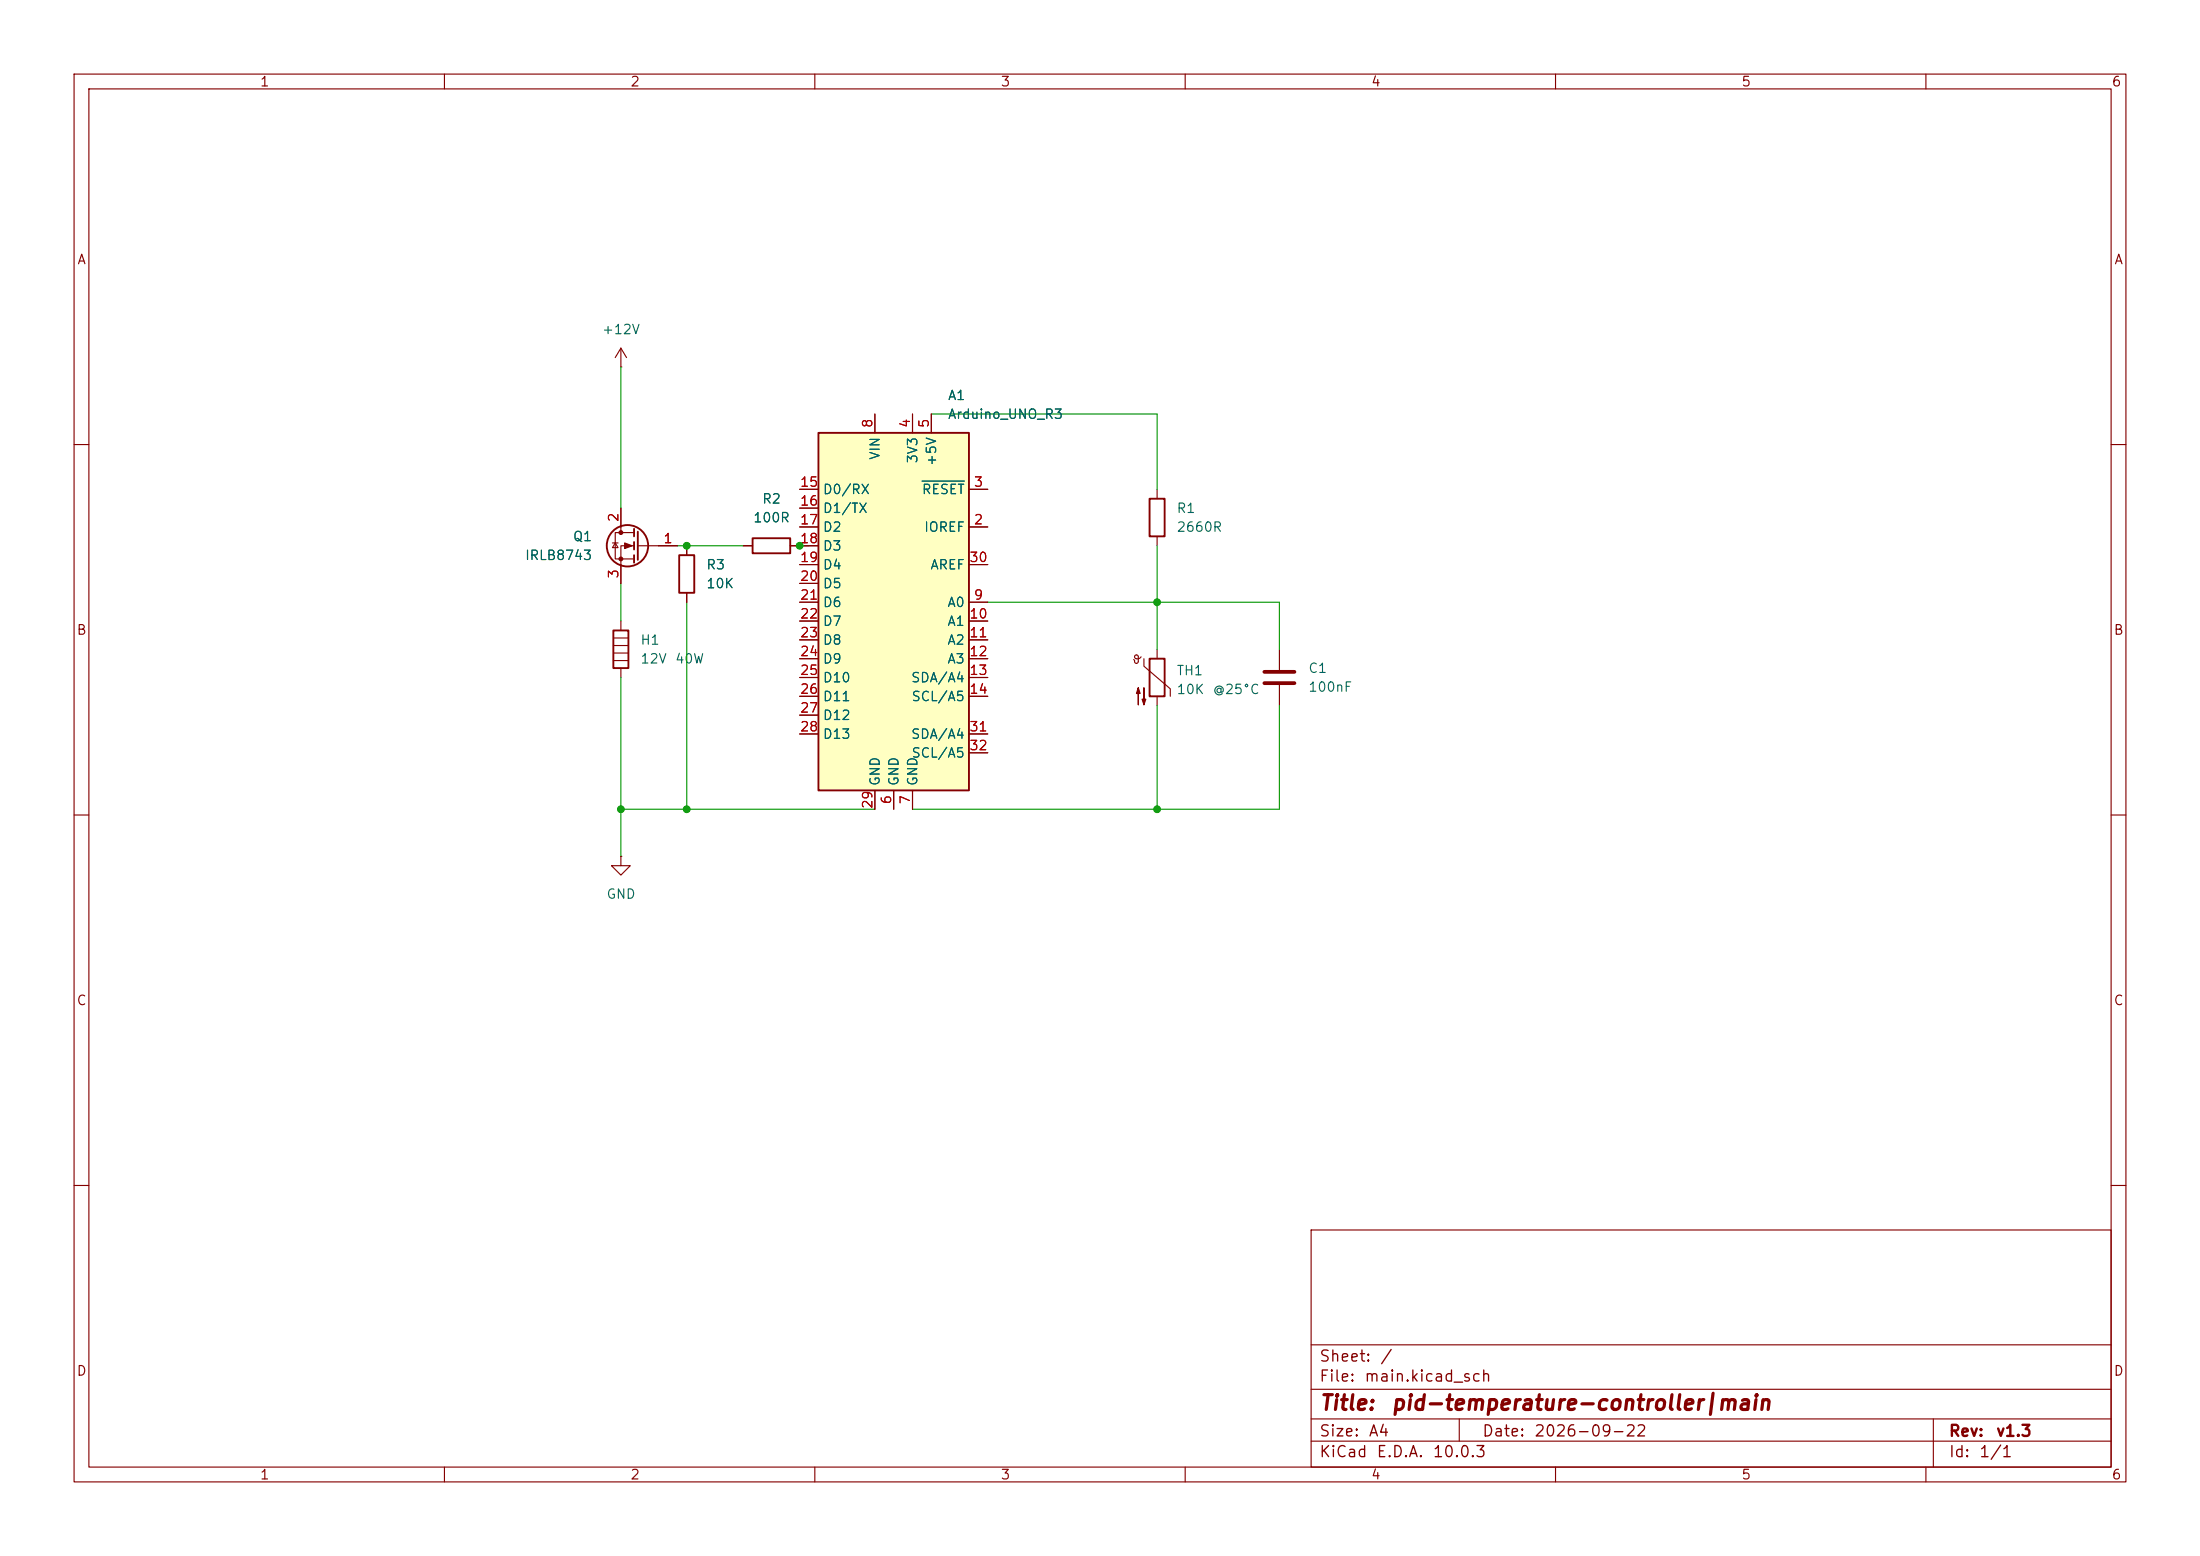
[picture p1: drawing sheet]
(kicad_sch
 (version 20260306)
 (generator "eeschema")
 (generator_version "10.0")
 (paper "A4")
 (title_block
  (title "pid-temperature-controller|main")
  (date "2026-09-22")
  (rev "v1.3"))
 (lib_symbols
  (symbol "Device:C"
   (pin_numbers (hide yes))
   (pin_names
    (offset 0.254)) (exclude_from_sim no) (in_bom yes) (on_board yes)
   (in_pos_files yes)
   (duplicate_pin_numbers_are_jumpers no)
   (property "Reference" "C" (at 0.635 2.54 0) (show_name no) (do_not_autoplace no) (effects (font (size 1.27 1.27)) (justify left)))
   (property "Value" "C" (at 0.635 -2.54 0) (show_name no) (do_not_autoplace no) (effects (font (size 1.27 1.27)) (justify left)))
   (property "Footprint" "" (at 0.9652 -3.81 0) (show_name no) (do_not_autoplace no) (hide yes) (effects (font (size 1.27 1.27))))
   (property "Datasheet" "" (at 0 0 0) (show_name no) (do_not_autoplace no) (hide yes) (effects (font (size 1.27 1.27))))
   (property "Description" "Unpolarized capacitor" (at 0 0 0) (show_name no) (do_not_autoplace no) (hide yes) (effects (font (size 1.27 1.27))))
   (symbol "C_0_1"
    (polyline (pts (xy -2.032 0.762) (xy 2.032 0.762)) (stroke (width 0.508) (type default)) (fill (type none)))
    (polyline (pts (xy -2.032 -0.762) (xy 2.032 -0.762)) (stroke (width 0.508) (type default)) (fill (type none))))
   (symbol "C_1_1"
    (pin passive line (at 0 3.81 270) (length 2.794) (name "" (effects (font (size 1.27 1.27)))) (number "1" (effects (font (size 1.27 1.27)))))
    (pin passive line (at 0 -3.81 90) (length 2.794) (name "" (effects (font (size 1.27 1.27)))) (number "2" (effects (font (size 1.27 1.27))))))
   (embedded_fonts no))
  (symbol "Device:Heater"
   (pin_numbers (hide yes))
   (pin_names
    (offset 0)) (exclude_from_sim no) (in_bom yes) (on_board yes)
   (in_pos_files yes)
   (duplicate_pin_numbers_are_jumpers no)
   (property "Reference" "R" (at 2.032 0 90) (show_name no) (do_not_autoplace no) (effects (font (size 1.27 1.27))))
   (property "Value" "Heater" (at -2.032 0 90) (show_name no) (do_not_autoplace no) (effects (font (size 1.27 1.27))))
   (property "Footprint" "" (at -1.778 0 90) (show_name no) (do_not_autoplace no) (hide yes) (effects (font (size 1.27 1.27))))
   (property "Datasheet" "" (at 0 0 0) (show_name no) (do_not_autoplace no) (hide yes) (effects (font (size 1.27 1.27))))
   (property "Description" "Resistive heater" (at 0 0 0) (show_name no) (do_not_autoplace no) (hide yes) (effects (font (size 1.27 1.27))))
   (symbol "Heater_0_1"
    (polyline (pts (xy -1.016 1.524) (xy 1.016 1.524)) (stroke (width 0) (type default)) (fill (type none)))
    (rectangle (start -1.016 -2.54) (end 1.016 2.54) (stroke (width 0.254) (type default)) (fill (type none)))
    (polyline (pts (xy 1.016 0.508) (xy -1.016 0.508)) (stroke (width 0) (type default)) (fill (type none)))
    (polyline (pts (xy 1.016 -0.508) (xy -1.016 -0.508)) (stroke (width 0) (type default)) (fill (type none)))
    (polyline (pts (xy 1.016 -1.524) (xy -1.016 -1.524)) (stroke (width 0) (type default)) (fill (type none))))
   (symbol "Heater_1_1"
    (pin passive line (at 0 3.81 270) (length 1.27) (name "" (effects (font (size 1.27 1.27)))) (number "1" (effects (font (size 1.27 1.27)))))
    (pin passive line (at 0 -3.81 90) (length 1.27) (name "" (effects (font (size 1.27 1.27)))) (number "2" (effects (font (size 1.27 1.27))))))
   (embedded_fonts no))
  (symbol "Device:R"
   (pin_numbers (hide yes))
   (pin_names
    (offset 0)) (exclude_from_sim no) (in_bom yes) (on_board yes)
   (in_pos_files yes)
   (duplicate_pin_numbers_are_jumpers no)
   (property "Reference" "R" (at 2.032 0 90) (show_name no) (do_not_autoplace no) (effects (font (size 1.27 1.27))))
   (property "Value" "R" (at 0 0 90) (show_name no) (do_not_autoplace no) (effects (font (size 1.27 1.27))))
   (property "Footprint" "" (at -1.778 0 90) (show_name no) (do_not_autoplace no) (hide yes) (effects (font (size 1.27 1.27))))
   (property "Datasheet" "" (at 0 0 0) (show_name no) (do_not_autoplace no) (hide yes) (effects (font (size 1.27 1.27))))
   (property "Description" "Resistor" (at 0 0 0) (show_name no) (do_not_autoplace no) (hide yes) (effects (font (size 1.27 1.27))))
   (symbol "R_0_1"
    (rectangle (start -1.016 -2.54) (end 1.016 2.54) (stroke (width 0.254) (type default)) (fill (type none))))
   (symbol "R_1_1"
    (pin passive line (at 0 3.81 270) (length 1.27) (name "" (effects (font (size 1.27 1.27)))) (number "1" (effects (font (size 1.27 1.27)))))
    (pin passive line (at 0 -3.81 90) (length 1.27) (name "" (effects (font (size 1.27 1.27)))) (number "2" (effects (font (size 1.27 1.27))))))
   (embedded_fonts no))
  (symbol "Device:Thermistor_NTC"
   (pin_numbers (hide yes))
   (pin_names
    (offset 0)) (exclude_from_sim no) (in_bom yes) (on_board yes)
   (in_pos_files yes)
   (duplicate_pin_numbers_are_jumpers no)
   (property "Reference" "TH" (at -4.445 0 90) (show_name no) (do_not_autoplace no) (effects (font (size 1.27 1.27))))
   (property "Value" "Thermistor_NTC" (at 3.175 0 90) (show_name no) (do_not_autoplace no) (effects (font (size 1.27 1.27))))
   (property "Footprint" "" (at 0 1.27 0) (show_name no) (do_not_autoplace no) (hide yes) (effects (font (size 1.27 1.27))))
   (property "Datasheet" "" (at 0 1.27 0) (show_name no) (do_not_autoplace no) (hide yes) (effects (font (size 1.27 1.27))))
   (property "Description" "Temperature dependent resistor, negative temperature coefficient" (at 0 0 0) (show_name no) (do_not_autoplace no) (hide yes) (effects (font (size 1.27 1.27))))
   (symbol "Thermistor_NTC_0_1"
    (arc (start -3.175 2.413) (mid -3.0506 2.3165) (end -3.048 2.159) (stroke (width 0) (type default)) (fill (type none)))
    (arc (start -3.048 2.794) (mid -2.9736 2.9736) (end -2.794 3.048) (stroke (width 0) (type default)) (fill (type none)))
    (arc (start -2.794 3.048) (mid -2.6144 2.9736) (end -2.54 2.794) (stroke (width 0) (type default)) (fill (type none)))
    (arc (start -2.794 2.54) (mid -2.9736 2.6144) (end -3.048 2.794) (stroke (width 0) (type default)) (fill (type none)))
    (arc (start -2.794 1.905) (mid -2.9736 1.9794) (end -3.048 2.159) (stroke (width 0) (type default)) (fill (type none)))
    (arc (start -2.54 2.159) (mid -2.6144 1.9794) (end -2.794 1.905) (stroke (width 0) (type default)) (fill (type none)))
    (arc (start -2.159 2.794) (mid -2.434 2.5608) (end -2.794 2.54) (stroke (width 0) (type default)) (fill (type none)))
    (polyline (pts (xy -2.54 2.159) (xy -2.54 2.794)) (stroke (width 0) (type default)) (fill (type none)))
    (polyline (pts (xy -2.54 -3.683) (xy -2.54 -1.397) (xy -2.794 -2.159) (xy -2.286 -2.159) (xy -2.54 -1.397) (xy -2.54 -1.651)) (stroke (width 0) (type default)) (fill (type outline)))
    (polyline (pts (xy -1.778 2.54) (xy -1.778 1.524) (xy 1.778 -1.524) (xy 1.778 -2.54)) (stroke (width 0) (type default)) (fill (type none)))
    (polyline (pts (xy -1.778 -1.397) (xy -1.778 -3.683) (xy -2.032 -2.921) (xy -1.524 -2.921) (xy -1.778 -3.683) (xy -1.778 -3.429)) (stroke (width 0) (type default)) (fill (type outline)))
    (rectangle (start -1.016 2.54) (end 1.016 -2.54) (stroke (width 0.254) (type default)) (fill (type none))))
   (symbol "Thermistor_NTC_1_1"
    (pin passive line (at 0 3.81 270) (length 1.27) (name "" (effects (font (size 1.27 1.27)))) (number "1" (effects (font (size 1.27 1.27)))))
    (pin passive line (at 0 -3.81 90) (length 1.27) (name "" (effects (font (size 1.27 1.27)))) (number "2" (effects (font (size 1.27 1.27))))))
   (embedded_fonts no))
  (symbol "MCU_Module:Arduino_UNO_R3" (exclude_from_sim no) (in_bom yes) (on_board yes)
   (in_pos_files yes)
   (duplicate_pin_numbers_are_jumpers no)
   (property "Reference" "A" (at -10.16 23.495 0) (show_name no) (do_not_autoplace no) (effects (font (size 1.27 1.27)) (justify left bottom)))
   (property "Value" "Arduino_UNO_R3" (at 5.08 -26.67 0) (show_name no) (do_not_autoplace no) (effects (font (size 1.27 1.27)) (justify left top)))
   (property "Footprint" "Module:Arduino_UNO_R3" (at 0 0 0) (show_name no) (do_not_autoplace no) (hide yes) (effects (font (size 1.27 1.27)
    (italic yes))))
   (property "Datasheet" "https://www.arduino.cc/en/Main/arduinoBoardUno" (at 0 0 0) (show_name no) (do_not_autoplace no) (hide yes) (effects (font (size 1.27 1.27))))
   (property "Description" "Arduino UNO Microcontroller Module, release 3" (at 0 0 0) (show_name no) (do_not_autoplace no) (hide yes) (effects (font (size 1.27 1.27))))
   (symbol "Arduino_UNO_R3_0_1"
    (rectangle (start -10.16 22.86) (end 10.16 -25.4) (stroke (width 0.254) (type default)) (fill (type background))))
   (symbol "Arduino_UNO_R3_1_1"
    (pin no_connect line (at -10.16 -20.32 0) (length 2.54) (hide yes) (name "NC" (effects (font (size 1.27 1.27)))) (number "1" (effects (font (size 1.27 1.27)))))
    (pin output line (at 12.7 10.16 180) (length 2.54) (name "IOREF" (effects (font (size 1.27 1.27)))) (number "2" (effects (font (size 1.27 1.27)))))
    (pin input line (at 12.7 15.24 180) (length 2.54) (name "~{RESET}" (effects (font (size 1.27 1.27)))) (number "3" (effects (font (size 1.27 1.27)))))
    (pin power_out line (at 2.54 25.4 270) (length 2.54) (name "3V3" (effects (font (size 1.27 1.27)))) (number "4" (effects (font (size 1.27 1.27)))))
    (pin power_out line (at 5.08 25.4 270) (length 2.54) (name "+5V" (effects (font (size 1.27 1.27)))) (number "5" (effects (font (size 1.27 1.27)))))
    (pin power_in line (at 0 -27.94 90) (length 2.54) (name "GND" (effects (font (size 1.27 1.27)))) (number "6" (effects (font (size 1.27 1.27)))))
    (pin power_in line (at 2.54 -27.94 90) (length 2.54) (name "GND" (effects (font (size 1.27 1.27)))) (number "7" (effects (font (size 1.27 1.27)))))
    (pin power_in line (at -2.54 25.4 270) (length 2.54) (name "VIN" (effects (font (size 1.27 1.27)))) (number "8" (effects (font (size 1.27 1.27)))))
    (pin bidirectional line (at 12.7 0 180) (length 2.54) (name "A0" (effects (font (size 1.27 1.27)))) (number "9" (effects (font (size 1.27 1.27)))))
    (pin bidirectional line (at 12.7 -2.54 180) (length 2.54) (name "A1" (effects (font (size 1.27 1.27)))) (number "10" (effects (font (size 1.27 1.27)))))
    (pin bidirectional line (at 12.7 -5.08 180) (length 2.54) (name "A2" (effects (font (size 1.27 1.27)))) (number "11" (effects (font (size 1.27 1.27)))))
    (pin bidirectional line (at 12.7 -7.62 180) (length 2.54) (name "A3" (effects (font (size 1.27 1.27)))) (number "12" (effects (font (size 1.27 1.27)))))
    (pin bidirectional line (at 12.7 -10.16 180) (length 2.54) (name "SDA/A4" (effects (font (size 1.27 1.27)))) (number "13" (effects (font (size 1.27 1.27)))))
    (pin bidirectional line (at 12.7 -12.7 180) (length 2.54) (name "SCL/A5" (effects (font (size 1.27 1.27)))) (number "14" (effects (font (size 1.27 1.27)))))
    (pin bidirectional line (at -12.7 15.24 0) (length 2.54) (name "D0/RX" (effects (font (size 1.27 1.27)))) (number "15" (effects (font (size 1.27 1.27)))))
    (pin bidirectional line (at -12.7 12.7 0) (length 2.54) (name "D1/TX" (effects (font (size 1.27 1.27)))) (number "16" (effects (font (size 1.27 1.27)))))
    (pin bidirectional line (at -12.7 10.16 0) (length 2.54) (name "D2" (effects (font (size 1.27 1.27)))) (number "17" (effects (font (size 1.27 1.27)))))
    (pin bidirectional line (at -12.7 7.62 0) (length 2.54) (name "D3" (effects (font (size 1.27 1.27)))) (number "18" (effects (font (size 1.27 1.27)))))
    (pin bidirectional line (at -12.7 5.08 0) (length 2.54) (name "D4" (effects (font (size 1.27 1.27)))) (number "19" (effects (font (size 1.27 1.27)))))
    (pin bidirectional line (at -12.7 2.54 0) (length 2.54) (name "D5" (effects (font (size 1.27 1.27)))) (number "20" (effects (font (size 1.27 1.27)))))
    (pin bidirectional line (at -12.7 0 0) (length 2.54) (name "D6" (effects (font (size 1.27 1.27)))) (number "21" (effects (font (size 1.27 1.27)))))
    (pin bidirectional line (at -12.7 -2.54 0) (length 2.54) (name "D7" (effects (font (size 1.27 1.27)))) (number "22" (effects (font (size 1.27 1.27)))))
    (pin bidirectional line (at -12.7 -5.08 0) (length 2.54) (name "D8" (effects (font (size 1.27 1.27)))) (number "23" (effects (font (size 1.27 1.27)))))
    (pin bidirectional line (at -12.7 -7.62 0) (length 2.54) (name "D9" (effects (font (size 1.27 1.27)))) (number "24" (effects (font (size 1.27 1.27)))))
    (pin bidirectional line (at -12.7 -10.16 0) (length 2.54) (name "D10" (effects (font (size 1.27 1.27)))) (number "25" (effects (font (size 1.27 1.27)))))
    (pin bidirectional line (at -12.7 -12.7 0) (length 2.54) (name "D11" (effects (font (size 1.27 1.27)))) (number "26" (effects (font (size 1.27 1.27)))))
    (pin bidirectional line (at -12.7 -15.24 0) (length 2.54) (name "D12" (effects (font (size 1.27 1.27)))) (number "27" (effects (font (size 1.27 1.27)))))
    (pin bidirectional line (at -12.7 -17.78 0) (length 2.54) (name "D13" (effects (font (size 1.27 1.27)))) (number "28" (effects (font (size 1.27 1.27)))))
    (pin power_in line (at -2.54 -27.94 90) (length 2.54) (name "GND" (effects (font (size 1.27 1.27)))) (number "29" (effects (font (size 1.27 1.27)))))
    (pin input line (at 12.7 5.08 180) (length 2.54) (name "AREF" (effects (font (size 1.27 1.27)))) (number "30" (effects (font (size 1.27 1.27)))))
    (pin bidirectional line (at 12.7 -17.78 180) (length 2.54) (name "SDA/A4" (effects (font (size 1.27 1.27)))) (number "31" (effects (font (size 1.27 1.27)))))
    (pin bidirectional line (at 12.7 -20.32 180) (length 2.54) (name "SCL/A5" (effects (font (size 1.27 1.27)))) (number "32" (effects (font (size 1.27 1.27))))))
   (embedded_fonts no))
  (symbol "Transistor_FET:Q_NMOS_GDS"
   (pin_names
    (offset 0) (hide yes)) (exclude_from_sim no) (in_bom yes) (on_board yes)
   (in_pos_files yes)
   (duplicate_pin_numbers_are_jumpers no)
   (property "Reference" "Q" (at 5.08 1.905 0) (show_name no) (do_not_autoplace no) (effects (font (size 1.27 1.27)) (justify left)))
   (property "Value" "Q_NMOS_GDS" (at 5.08 0 0) (show_name no) (do_not_autoplace no) (effects (font (size 1.27 1.27)) (justify left)))
   (property "Footprint" "" (at 5.08 2.54 0) (show_name no) (do_not_autoplace no) (hide yes) (effects (font (size 1.27 1.27))))
   (property "Datasheet" "" (at 0 0 0) (show_name no) (do_not_autoplace no) (hide yes) (effects (font (size 1.27 1.27))))
   (property "Description" "N-MOSFET transistor, gate/drain/source" (at 0 0 0) (show_name no) (do_not_autoplace no) (hide yes) (effects (font (size 1.27 1.27))))
   (symbol "Q_NMOS_GDS_0_1"
    (polyline (pts (xy 0.254 1.905) (xy 0.254 -1.905)) (stroke (width 0.254) (type default)) (fill (type none)))
    (polyline (pts (xy 0.254 0) (xy -2.54 0)) (stroke (width 0) (type default)) (fill (type none)))
    (polyline (pts (xy 0.762 2.286) (xy 0.762 1.27)) (stroke (width 0.254) (type default)) (fill (type none)))
    (polyline (pts (xy 0.762 0.508) (xy 0.762 -0.508)) (stroke (width 0.254) (type default)) (fill (type none)))
    (polyline (pts (xy 0.762 -1.27) (xy 0.762 -2.286)) (stroke (width 0.254) (type default)) (fill (type none)))
    (polyline (pts (xy 0.762 -1.778) (xy 3.302 -1.778) (xy 3.302 1.778) (xy 0.762 1.778)) (stroke (width 0) (type default)) (fill (type none)))
    (polyline (pts (xy 1.016 0) (xy 2.032 0.381) (xy 2.032 -0.381) (xy 1.016 0)) (stroke (width 0) (type default)) (fill (type outline)))
    (circle (center 1.651 0) (radius 2.794) (stroke (width 0.254) (type default)) (fill (type none)))
    (polyline (pts (xy 2.54 2.54) (xy 2.54 1.778)) (stroke (width 0) (type default)) (fill (type none)))
    (circle (center 2.54 1.778) (radius 0.254) (stroke (width 0) (type default)) (fill (type outline)))
    (circle (center 2.54 -1.778) (radius 0.254) (stroke (width 0) (type default)) (fill (type outline)))
    (polyline (pts (xy 2.54 -2.54) (xy 2.54 0) (xy 0.762 0)) (stroke (width 0) (type default)) (fill (type none)))
    (polyline (pts (xy 2.921 0.381) (xy 3.683 0.381)) (stroke (width 0) (type default)) (fill (type none)))
    (polyline (pts (xy 3.302 0.381) (xy 2.921 -0.254) (xy 3.683 -0.254) (xy 3.302 0.381)) (stroke (width 0) (type default)) (fill (type none))))
   (symbol "Q_NMOS_GDS_1_1"
    (pin input line (at -5.08 0 0) (length 2.54) (name "G" (effects (font (size 1.27 1.27)))) (number "1" (effects (font (size 1.27 1.27)))))
    (pin passive line (at 2.54 5.08 270) (length 2.54) (name "D" (effects (font (size 1.27 1.27)))) (number "2" (effects (font (size 1.27 1.27)))))
    (pin passive line (at 2.54 -5.08 90) (length 2.54) (name "S" (effects (font (size 1.27 1.27)))) (number "3" (effects (font (size 1.27 1.27))))))
   (embedded_fonts no))
  (symbol "power:+12V"
   (power global)
   (pin_numbers (hide yes))
   (pin_names
    (offset 0) (hide yes)) (exclude_from_sim no) (in_bom yes) (on_board yes)
   (in_pos_files yes)
   (duplicate_pin_numbers_are_jumpers no)
   (property "Reference" "#PWR" (at 0 -3.81 0) (show_name no) (do_not_autoplace no) (hide yes) (effects (font (size 1.27 1.27))))
   (property "Value" "+12V" (at 0 3.556 0) (show_name no) (do_not_autoplace no) (effects (font (size 1.27 1.27))))
   (property "Footprint" "" (at 0 0 0) (show_name no) (do_not_autoplace no) (hide yes) (effects (font (size 1.27 1.27))))
   (property "Datasheet" "" (at 0 0 0) (show_name no) (do_not_autoplace no) (hide yes) (effects (font (size 1.27 1.27))))
   (property "Description" "Power symbol creates a global label with name \"+12V\"" (at 0 0 0) (show_name no) (do_not_autoplace no) (hide yes) (effects (font (size 1.27 1.27))))
   (symbol "+12V_0_1"
    (polyline (pts (xy -0.762 1.27) (xy 0 2.54)) (stroke (width 0) (type default)) (fill (type none)))
    (polyline (pts (xy 0 2.54) (xy 0.762 1.27)) (stroke (width 0) (type default)) (fill (type none)))
    (polyline (pts (xy 0 0) (xy 0 2.54)) (stroke (width 0) (type default)) (fill (type none))))
   (symbol "+12V_1_1"
    (pin power_in line (at 0 0 90) (length 0) (name "" (effects (font (size 1.27 1.27)))) (number "1" (effects (font (size 1.27 1.27))))))
   (embedded_fonts no))
  (symbol "power:GND"
   (power global)
   (pin_numbers (hide yes))
   (pin_names
    (offset 0) (hide yes)) (exclude_from_sim no) (in_bom yes) (on_board yes)
   (in_pos_files yes)
   (duplicate_pin_numbers_are_jumpers no)
   (property "Reference" "#PWR" (at 0 -6.35 0) (show_name no) (do_not_autoplace no) (hide yes) (effects (font (size 1.27 1.27))))
   (property "Value" "GND" (at 0 -3.81 0) (show_name no) (do_not_autoplace no) (effects (font (size 1.27 1.27))))
   (property "Footprint" "" (at 0 0 0) (show_name no) (do_not_autoplace no) (hide yes) (effects (font (size 1.27 1.27))))
   (property "Datasheet" "" (at 0 0 0) (show_name no) (do_not_autoplace no) (hide yes) (effects (font (size 1.27 1.27))))
   (property "Description" "Power symbol creates a global label with name \"GND\" , ground" (at 0 0 0) (show_name no) (do_not_autoplace no) (hide yes) (effects (font (size 1.27 1.27))))
   (symbol "GND_0_1"
    (polyline (pts (xy 0 0) (xy 0 -1.27) (xy 1.27 -1.27) (xy 0 -2.54) (xy -1.27 -1.27) (xy 0 -1.27)) (stroke (width 0) (type default)) (fill (type none))))
   (symbol "GND_1_1"
    (pin power_in line (at 0 0 270) (length 0) (name "" (effects (font (size 1.27 1.27)))) (number "1" (effects (font (size 1.27 1.27))))))
   (embedded_fonts no)))
 (junction
  (at 92.71 109.22)
  (diameter 0)
  (color 0 0 0 0))
 (junction
  (at 92.71 73.66)
  (diameter 0)
  (color 0 0 0 0))
 (junction
  (at 156.21 81.28)
  (diameter 0)
  (color 0 0 0 0))
 (junction
  (at 83.82 109.22)
  (diameter 0)
  (color 0 0 0 0))
 (junction
  (at 107.95 73.66)
  (diameter 0)
  (color 0 0 0 0))
 (junction
  (at 156.21 109.22)
  (diameter 0)
  (color 0 0 0 0))
 (wire
  (pts (xy 156.21 55.88) (xy 156.21 66.04))
  (stroke (width 0) (type default)))
 (wire
  (pts (xy 83.82 49.53) (xy 83.82 68.58))
  (stroke (width 0) (type default)))
 (wire
  (pts (xy 133.35 81.28) (xy 156.21 81.28))
  (stroke (width 0) (type default)))
 (wire
  (pts (xy 92.71 81.28) (xy 92.71 109.22))
  (stroke (width 0) (type default)))
 (wire
  (pts (xy 91.44 73.66) (xy 92.71 73.66))
  (stroke (width 0) (type default)))
 (wire
  (pts (xy 156.21 95.25) (xy 156.21 109.22))
  (stroke (width 0) (type default)))
 (wire
  (pts (xy 92.71 109.22) (xy 118.11 109.22))
  (stroke (width 0) (type default)))
 (wire
  (pts (xy 172.72 81.28) (xy 172.72 87.63))
  (stroke (width 0) (type default)))
 (wire
  (pts (xy 172.72 109.22) (xy 156.21 109.22))
  (stroke (width 0) (type default)))
 (wire
  (pts (xy 156.21 73.66) (xy 156.21 81.28))
  (stroke (width 0) (type default)))
 (wire
  (pts (xy 107.95 73.66) (xy 109.22 73.66))
  (stroke (width 0) (type default)))
 (wire
  (pts (xy 156.21 109.22) (xy 123.19 109.22))
  (stroke (width 0) (type default)))
 (wire
  (pts (xy 83.82 109.22) (xy 92.71 109.22))
  (stroke (width 0) (type default)))
 (wire
  (pts (xy 83.82 91.44) (xy 83.82 109.22))
  (stroke (width 0) (type default)))
 (wire
  (pts (xy 83.82 109.22) (xy 83.82 115.57))
  (stroke (width 0) (type default)))
 (wire
  (pts (xy 172.72 95.25) (xy 172.72 109.22))
  (stroke (width 0) (type default)))
 (wire
  (pts (xy 156.21 81.28) (xy 172.72 81.28))
  (stroke (width 0) (type default)))
 (wire
  (pts (xy 92.71 73.66) (xy 100.33 73.66))
  (stroke (width 0) (type default)))
 (wire
  (pts (xy 83.82 78.74) (xy 83.82 83.82))
  (stroke (width 0) (type default)))
 (wire
  (pts (xy 125.73 55.88) (xy 156.21 55.88))
  (stroke (width 0) (type default)))
 (wire
  (pts (xy 156.21 81.28) (xy 156.21 87.63))
  (stroke (width 0) (type default)))
 (symbol
  (lib_id "power:+12V")
  (at 83.82 49.53 0)
  (mirror y)
  (unit 1)
  (body_style 1)
  (exclude_from_sim no)
  (in_bom yes)
  (on_board yes)
  (in_pos_files yes)
  (dnp no)
  (fields_autoplaced yes)
  (property "Reference" "#PWR01" (at 83.82 53.34 0) (hide yes) (show_name no) (do_not_autoplace no) (effects (font (size 1.27 1.27))))
  (property "Value" "+12V" (at 83.82 44.45 0) (show_name no) (do_not_autoplace no) (effects (font (size 1.27 1.27))))
  (property "Footprint" "" (at 83.82 49.53 0) (hide yes) (show_name no) (do_not_autoplace no) (effects (font (size 1.27 1.27))))
  (property "Datasheet" "" (at 83.82 49.53 0) (hide yes) (show_name no) (do_not_autoplace no) (effects (font (size 1.27 1.27))))
  (property "Description" "Power symbol creates a global label with name \"+12V\"" (at 83.82 49.53 0) (hide yes) (show_name no) (do_not_autoplace no) (effects (font (size 1.27 1.27))))
  (pin "1"))
 (symbol
  (lib_id "MCU_Module:Arduino_UNO_R3")
  (at 120.65 81.28 0)
  (unit 1)
  (body_style 1)
  (exclude_from_sim no)
  (in_bom yes)
  (on_board yes)
  (in_pos_files yes)
  (dnp no)
  (fields_autoplaced yes)
  (property "Reference" "A1" (at 127.8733 53.34 0) (show_name no) (do_not_autoplace no) (effects (font (size 1.27 1.27)) (justify left)))
  (property "Value" "Arduino_UNO_R3" (at 127.8733 55.88 0) (show_name no) (do_not_autoplace no) (effects (font (size 1.27 1.27)) (justify left)))
  (property "Footprint" "Module:Arduino_UNO_R3" (at 120.65 81.28 0) (hide yes) (show_name no) (do_not_autoplace no) (effects (font (size 1.27 1.27)
    (italic yes))))
  (property "Datasheet" "https://www.arduino.cc/en/Main/arduinoBoardUno" (at 120.65 81.28 0) (hide yes) (show_name no) (do_not_autoplace no) (effects (font (size 1.27 1.27))))
  (property "Description" "Arduino UNO Microcontroller Module, release 3" (at 120.65 81.28 0) (hide yes) (show_name no) (do_not_autoplace no) (effects (font (size 1.27 1.27))))
  (pin "27")
  (pin "23")
  (pin "17")
  (pin "16")
  (pin "20")
  (pin "18")
  (pin "15")
  (pin "25")
  (pin "29")
  (pin "26")
  (pin "24")
  (pin "31")
  (pin "30")
  (pin "32")
  (pin "28")
  (pin "22")
  (pin "19")
  (pin "14")
  (pin "13")
  (pin "12")
  (pin "11")
  (pin "10")
  (pin "9")
  (pin "8")
  (pin "7")
  (pin "6")
  (pin "5")
  (pin "4")
  (pin "3")
  (pin "2")
  (pin "1")
  (pin "21"))
 (symbol
  (lib_id "power:GND")
  (at 83.82 115.57 0)
  (unit 1)
  (body_style 1)
  (exclude_from_sim no)
  (in_bom yes)
  (on_board yes)
  (in_pos_files yes)
  (dnp no)
  (fields_autoplaced yes)
  (property "Reference" "#PWR02" (at 83.82 121.92 0) (hide yes) (show_name no) (do_not_autoplace no) (effects (font (size 1.27 1.27))))
  (property "Value" "GND" (at 83.82 120.65 0) (show_name no) (do_not_autoplace no) (effects (font (size 1.27 1.27))))
  (property "Footprint" "" (at 83.82 115.57 0) (hide yes) (show_name no) (do_not_autoplace no) (effects (font (size 1.27 1.27))))
  (property "Datasheet" "" (at 83.82 115.57 0) (hide yes) (show_name no) (do_not_autoplace no) (effects (font (size 1.27 1.27))))
  (property "Description" "Power symbol creates a global label with name \"GND\" , ground" (at 83.82 115.57 0) (hide yes) (show_name no) (do_not_autoplace no) (effects (font (size 1.27 1.27))))
  (pin "1"))
 (symbol
  (lib_id "Transistor_FET:Q_NMOS_GDS")
  (at 86.36 73.66 0)
  (mirror y)
  (unit 1)
  (body_style 1)
  (exclude_from_sim no)
  (in_bom yes)
  (on_board yes)
  (in_pos_files yes)
  (dnp no)
  (fields_autoplaced yes)
  (property "Reference" "Q1" (at 80.01 72.3899 0) (show_name no) (do_not_autoplace no) (effects (font (size 1.27 1.27)) (justify left)))
  (property "Value" "IRLB8743" (at 80.01 74.9299 0) (show_name no) (do_not_autoplace no) (effects (font (size 1.27 1.27)) (justify left)))
  (property "Footprint" "" (at 81.28 71.12 0) (hide yes) (show_name no) (do_not_autoplace no) (effects (font (size 1.27 1.27))))
  (property "Datasheet" "" (at 86.36 73.66 0) (hide yes) (show_name no) (do_not_autoplace no) (effects (font (size 1.27 1.27))))
  (property "Description" "N-MOSFET transistor, gate/drain/source" (at 86.36 73.66 0) (hide yes) (show_name no) (do_not_autoplace no) (effects (font (size 1.27 1.27))))
  (pin "2")
  (pin "1")
  (pin "3"))
 (symbol
  (lib_id "Device:R")
  (at 156.21 69.85 0)
  (unit 1)
  (body_style 1)
  (exclude_from_sim no)
  (in_bom yes)
  (on_board yes)
  (in_pos_files yes)
  (dnp no)
  (fields_autoplaced yes)
  (property "Reference" "R1" (at 158.75 68.5799 0) (show_name no) (do_not_autoplace no) (effects (font (size 1.27 1.27)) (justify left)))
  (property "Value" "2660R" (at 158.75 71.1199 0) (show_name no) (do_not_autoplace no) (effects (font (size 1.27 1.27)) (justify left)))
  (property "Footprint" "" (at 154.432 69.85 90) (hide yes) (show_name no) (do_not_autoplace no) (effects (font (size 1.27 1.27))))
  (property "Datasheet" "" (at 156.21 69.85 0) (hide yes) (show_name no) (do_not_autoplace no) (effects (font (size 1.27 1.27))))
  (property "Description" "Resistor" (at 156.21 69.85 0) (hide yes) (show_name no) (do_not_autoplace no) (effects (font (size 1.27 1.27))))
  (pin "1")
  (pin "2"))
 (symbol
  (lib_id "Device:Thermistor_NTC")
  (at 156.21 91.44 0)
  (unit 1)
  (body_style 1)
  (exclude_from_sim no)
  (in_bom yes)
  (on_board yes)
  (in_pos_files yes)
  (dnp no)
  (fields_autoplaced yes)
  (property "Reference" "TH1" (at 158.75 90.4874 0) (show_name no) (do_not_autoplace no) (effects (font (size 1.27 1.27)) (justify left)))
  (property "Value" "10K @25°C" (at 158.75 93.0274 0) (show_name no) (do_not_autoplace no) (effects (font (size 1.27 1.27)) (justify left)))
  (property "Footprint" "" (at 156.21 90.17 0) (hide yes) (show_name no) (do_not_autoplace no) (effects (font (size 1.27 1.27))))
  (property "Datasheet" "" (at 156.21 90.17 0) (hide yes) (show_name no) (do_not_autoplace no) (effects (font (size 1.27 1.27))))
  (property "Description" "Temperature dependent resistor, negative temperature coefficient" (at 156.21 91.44 0) (hide yes) (show_name no) (do_not_autoplace no) (effects (font (size 1.27 1.27))))
  (pin "2")
  (pin "1"))
 (symbol
  (lib_id "Device:C")
  (at 172.72 91.44 0)
  (unit 1)
  (body_style 1)
  (exclude_from_sim no)
  (in_bom yes)
  (on_board yes)
  (in_pos_files yes)
  (dnp no)
  (fields_autoplaced yes)
  (property "Reference" "C1" (at 176.53 90.1699 0) (show_name no) (do_not_autoplace no) (effects (font (size 1.27 1.27)) (justify left)))
  (property "Value" "100nF" (at 176.53 92.7099 0) (show_name no) (do_not_autoplace no) (effects (font (size 1.27 1.27)) (justify left)))
  (property "Footprint" "" (at 173.6852 95.25 0) (hide yes) (show_name no) (do_not_autoplace no) (effects (font (size 1.27 1.27))))
  (property "Datasheet" "" (at 172.72 91.44 0) (hide yes) (show_name no) (do_not_autoplace no) (effects (font (size 1.27 1.27))))
  (property "Description" "Unpolarized capacitor" (at 172.72 91.44 0) (hide yes) (show_name no) (do_not_autoplace no) (effects (font (size 1.27 1.27))))
  (pin "2")
  (pin "1"))
 (symbol
  (lib_id "Device:R")
  (at 104.14 73.66 90)
  (unit 1)
  (body_style 1)
  (exclude_from_sim no)
  (in_bom yes)
  (on_board yes)
  (in_pos_files yes)
  (dnp no)
  (fields_autoplaced yes)
  (property "Reference" "R2" (at 104.14 67.31 90) (show_name no) (do_not_autoplace no) (effects (font (size 1.27 1.27))))
  (property "Value" "100R" (at 104.14 69.85 90) (show_name no) (do_not_autoplace no) (effects (font (size 1.27 1.27))))
  (property "Footprint" "" (at 104.14 75.438 90) (hide yes) (show_name no) (do_not_autoplace no) (effects (font (size 1.27 1.27))))
  (property "Datasheet" "" (at 104.14 73.66 0) (hide yes) (show_name no) (do_not_autoplace no) (effects (font (size 1.27 1.27))))
  (property "Description" "Resistor" (at 104.14 73.66 0) (hide yes) (show_name no) (do_not_autoplace no) (effects (font (size 1.27 1.27))))
  (pin "2")
  (pin "1"))
 (symbol
  (lib_id "Device:Heater")
  (at 83.82 87.63 0)
  (unit 1)
  (body_style 1)
  (exclude_from_sim no)
  (in_bom yes)
  (on_board yes)
  (in_pos_files yes)
  (dnp no)
  (fields_autoplaced yes)
  (property "Reference" "H1" (at 86.36 86.3599 0) (show_name no) (do_not_autoplace no) (effects (font (size 1.27 1.27)) (justify left)))
  (property "Value" "12V 40W" (at 86.36 88.8999 0) (show_name no) (do_not_autoplace no) (effects (font (size 1.27 1.27)) (justify left)))
  (property "Footprint" "" (at 82.042 87.63 90) (hide yes) (show_name no) (do_not_autoplace no) (effects (font (size 1.27 1.27))))
  (property "Datasheet" "" (at 83.82 87.63 0) (hide yes) (show_name no) (do_not_autoplace no) (effects (font (size 1.27 1.27))))
  (property "Description" "Resistive heater" (at 83.82 87.63 0) (hide yes) (show_name no) (do_not_autoplace no) (effects (font (size 1.27 1.27))))
  (pin "1")
  (pin "2"))
 (symbol
  (lib_id "Device:R")
  (at 92.71 77.47 0)
  (unit 1)
  (body_style 1)
  (exclude_from_sim no)
  (in_bom yes)
  (on_board yes)
  (in_pos_files yes)
  (dnp no)
  (fields_autoplaced yes)
  (property "Reference" "R3" (at 95.25 76.1999 0) (show_name no) (do_not_autoplace no) (effects (font (size 1.27 1.27)) (justify left)))
  (property "Value" "10K" (at 95.25 78.7399 0) (show_name no) (do_not_autoplace no) (effects (font (size 1.27 1.27)) (justify left)))
  (property "Footprint" "" (at 90.932 77.47 90) (hide yes) (show_name no) (do_not_autoplace no) (effects (font (size 1.27 1.27))))
  (property "Datasheet" "" (at 92.71 77.47 0) (hide yes) (show_name no) (do_not_autoplace no) (effects (font (size 1.27 1.27))))
  (property "Description" "Resistor" (at 92.71 77.47 0) (hide yes) (show_name no) (do_not_autoplace no) (effects (font (size 1.27 1.27))))
  (pin "2")
  (pin "1"))
 (sheet_instances
  (path ""
   (page "1")))
 (embedded_fonts no))
